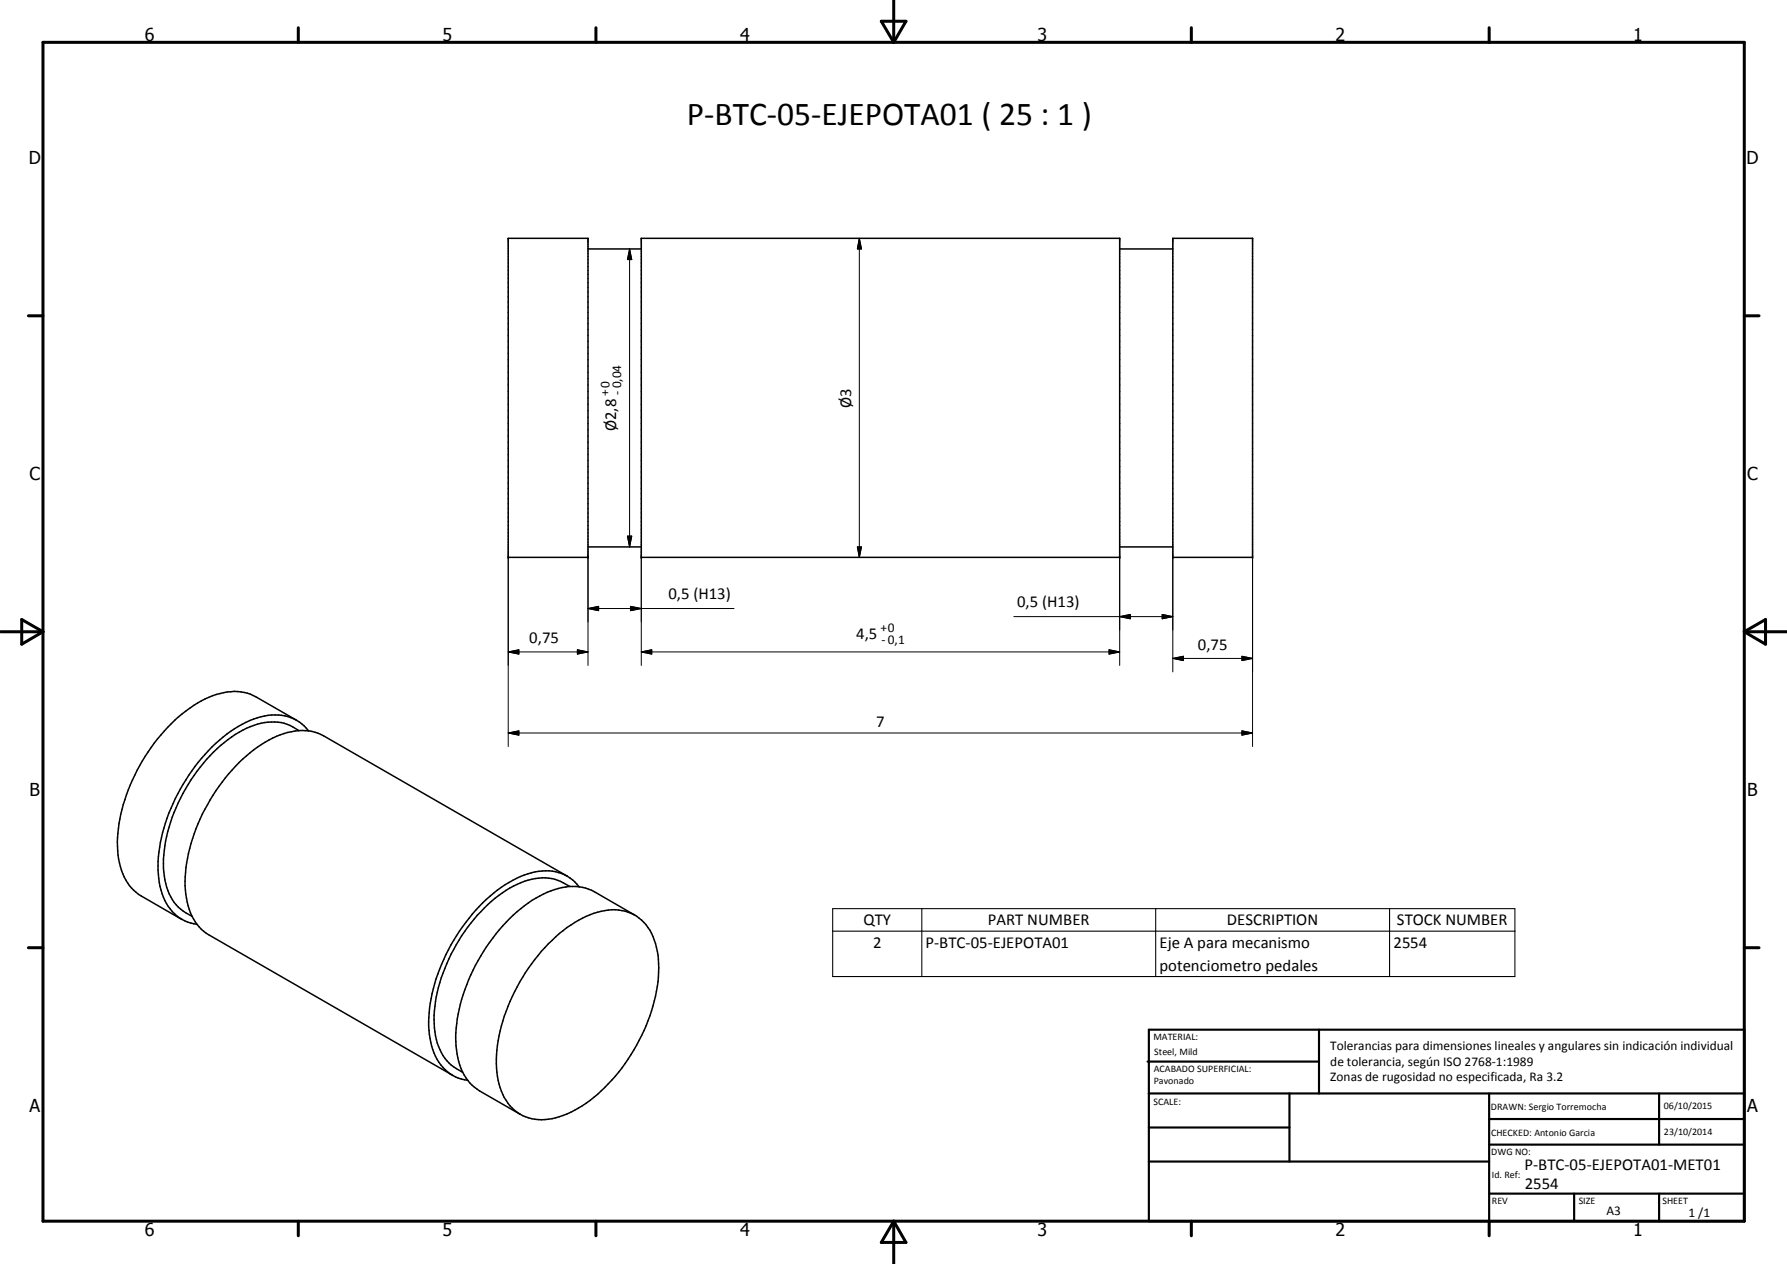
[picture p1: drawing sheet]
<svg xmlns="http://www.w3.org/2000/svg" width="420mm" height="297mm" viewBox="0 0 420 297" stroke-linecap="round" stroke-linejoin="round" font-family="sans-serif">
<g fill="#000">
<circle cx="119.5" cy="131" r=".18"/>
<circle cx="138.2" cy="131" r=".18"/>
<circle cx="150.8" cy="131" r=".18"/>
<circle cx="263.3" cy="131" r=".18"/>
<circle cx="275.7" cy="131" r=".18"/>
<circle cx="294.5" cy="131" r=".18"/>
</g>
<g fill="none" stroke="#000" stroke-width=".35">
<path d="M119.5 56h18.7v75h-18.7zM138.2 58.5h12.6M150.8 56h112.5v75h-112.5zM263.3 58.5h12.4M275.7 56h18.8v75h-18.8zM138.2 128.5h12.6M263.3 128.5h12.4M69.7 169.2l-9.6-5.5a11.8 11.8 0 0 0-10.1-.2 35.4 35.4 0 0 0-16.5 15.3 37.9 37.9 0 0 0-5.8 21.1 12.8 12.8 0 0 0 5.5 10.7l9.5 5.5M70.3 171.7a11.6 11.6 0 0 0-12.4-.5 35.1 35.1 0 0 0-14.9 15.3 34.2 34.2 0 0 0-4.5 18.4 11.7 11.7 0 0 0 6.7 10.4M72.5 171.7a10.3 10.3 0 0 0-12-3 31 31 0 0 0-14.7 11.4 45.4 45.4 0 0 0-8.1 17.9 20.7 20.7 0 0 0 1.9 15 9.4 9.4 0 0 0 6.7 4.2M133.4 205.9l-57.3-33a12.2 12.2 0 0 0-11 .1 36.1 36.1 0 0 0-16.3 16.1 35.7 35.7 0 0 0-5.1 21 12.3 12.3 0 0 0 5.4 9.6l57.3 33M133.4 205.9a12.8 12.8 0 0 0-12 .5 36.8 36.8 0 0 0-14.7 14.6 36.4 36.4 0 0 0-5.7 22.1 12.2 12.2 0 0 0 5.5 9.6l1.3 .7 2.2 .5"/>
<path d="M133.4 205.9l1.2 .9 1.6 1.6M134 208.3a11.3 11.3 0 0 0-11.5-.9 33.8 33.8 0 0 0-15.8 15.7 33.6 33.6 0 0 0-4.6 18.5 11.8 11.8 0 0 0 5.2 9.5l1.5 .9M136.2 208.4l2.9 .8 10.2 5.9M136.2 208.4a17.6 17.6 0 0 0-11.1 3.2 43 43 0 0 0-17.9 31.1 16.5 16.5 0 0 0 3.3 11.8l2.3 1.9 9.5 5.5M128.9 221.8a24.9 24.9 0 0 1 14.1-7.9 9.8 9.8 0 0 1 10.8 7 25.4 25.4 0 0 1-.3 15.5 43.3 43.3 0 0 1-16.6 23.4 16.3 16.3 0 0 1-11.9 3.1 10.4 10.4 0 0 1-7.7-8.1 29.9 29.9 0 0 1 2.2-18.3 45.1 45.1 0 0 1 9.4-14.7z"/>
</g>
<g fill="none" stroke="#000" stroke-width=".71">
<path d="M10.1 9.9h400v277.1h-400zM70.1 6.5v3.4M140.1 6.5v3.4M207.2 5h5.8l-2.9 4.9zM210.1 0v9.9M280.1 6.5v3.4M350.1 6.5v3.4M6.7 74.2h3.4M410.1 74.2h3.5M.1 148.5h10M5.1 145.6l5 2.9-5 2.9zM410.1 148.5h10"/>
<path d="M410.1 148.5l5-2.9v5.8zM6.7 222.7h3.4M410.1 222.7h3.5M70.1 287v3.4M140.1 287v3.4M210.1 287v10M210.1 287l2.9 5h-5.8zM280.1 287v3.4M350.1 287v3.4"/>
</g>
<g fill="none" stroke="#000" stroke-width=".51">
<path d="M269.8 249.5h40.3M270.1 242h140v45h-140zM270.1 257h140M303.2 257v16M310.1 242v15M350.1 257v30M390.1 257v12M270.1 265h33.1M270.1 273h80M350.1 269h60M350.1 263h60M350.1 280.5h60"/>
<path d="M370.1 280.5v6.5M390.1 280.5v6.5"/>
</g>
<path d="M195.8 213.5h160.4v16h-160.4zM195.8 218.8h160.4M216.7 213.5v16M271.7 213.5v16M326.7 213.5v16" fill="none" stroke="#000" stroke-width=".25"/>
<g fill="none" stroke="#000" stroke-width=".24">
<path d="M148 58.5l.5 2.5h-1zM148 58.5v70M202 56l.6 2.5h-1zM202 56v75M119.5 131v44.4M138.2 131v25.4M147.5 126h1l-.5 2.5zM150.8 131v25.4M201.6 128.5h1l-.6 2.5zM263.3 131v25.4M275.7 131v26.9M294.5 131v44.4"/>
<path d="M119.5 153.2l2.5-.5v1zM119.5 153.2h18.7M135.8 152.7l2.4 .5-2.4 .5zM138.2 143l2.5-.5v1zM138.2 143h34.4M148.2 142.5l2.6 .5-2.6 .5zM150.8 153.2l2.4-.5v1zM150.8 153.2h112.5M238.4 144.9h37.3M260.8 152.7l2.5 .5-2.5 .5zM263.3 144.9l2.5-.5v1zM273.3 144.4l2.4 .5-2.4 .5z"/>
<path d="M275.7 154.7l2.5-.5v1zM275.7 154.7h18.8M292 154.2l2.5 .5-2.5 .5zM119.5 172.3l2.5-.6v1.1zM119.5 172.3h175M292 171.7l2.5 .6-2.5 .5z"/>
</g>
<g fill="#000">
<path d="M202 56l.6 2.5h-1zM148 58.5l.5 2.5h-1zM147.5 126h1l-.5 2.5zM201.6 128.5h1l-.6 2.5zM119.5 153.2l2.5-.5v1zM135.8 152.7l2.4 .5-2.4 .5zM138.2 143l2.5-.5v1zM148.2 142.5l2.6 .5-2.6 .5zM150.8 153.2l2.4-.5v1zM260.8 152.7l2.5 .5-2.5 .5zM263.3 144.9l2.5-.5v1zM273.3 144.4l2.4 .5-2.4 .5z"/>
<path d="M275.7 154.7l2.5-.5v1zM292 154.2l2.5 .5-2.5 .5zM119.5 172.3l2.5-.6v1.1zM292 171.7l2.5 .6-2.5 .5z"/>
</g>
<text font-size="7.9" x="161.5" y="29.3">P-BTC-05-EJEPOTA01 ( 25 : 1 )</text>
<g font-size="4.2">
<text x="34" y="9.6">6</text>
<text x="104" y="9.6">5</text>
<text x="174" y="9.6">4</text>
<text x="244" y="9.6">3</text>
<text x="314" y="9.6">2</text>
<text x="384" y="9.6">1</text>
<text x="6.8" y="38.7">D</text>
<text x="410.6" y="38.7">D</text>
<text x="7" y="112.9">C</text>
<text x="410.8" y="112.9">C</text>
<text x="7" y="187.1">B</text>
<text x="410.8" y="187.1">B</text>
<text x="7" y="261.4">A</text>
<text x="410.8" y="261.4">A</text>
<text x="34" y="290.4">6</text>
<text x="104" y="290.4">5</text>
<text x="174" y="290.4">4</text>
<text x="244" y="290.4">3</text>
<text x="314" y="290.4">2</text>
<text x="384" y="290.4">1</text>
</g>
<g font-size="3.9">
<text x="200.1" y="95.8" transform="rotate(-90 200.1 95.8)">Ø3</text>
<text x="144.9" y="101.3" transform="rotate(-90 144.9 101.3)">Ø2,8</text>
<text x="157.2" y="140.8">0,5 (H13)</text>
<text x="239.1" y="142.7">0,5 (H13)</text>
<text x="124.4" y="151.2">0,75</text>
<text x="201.3" y="150.1">4,5</text>
<text x="281.6" y="152.7">0,75</text>
<text x="206" y="170.7">7</text>
<text x="203.1" y="217.5">QTY</text>
<text x="232.3" y="217.4">PART NUMBER</text>
<text x="288.5" y="217.5">DESCRIPTION</text>
<text x="328.5" y="217.5">STOCK NUMBER</text>
<text x="205.3" y="222.8">2</text>
<text x="217.6" y="222.8">P-BTC-05-EJEPOTA01</text>
<text x="272.6" y="222.8">Eje A para mecanismo</text>
<text x="327.6" y="222.8">2554</text>
<text x="272.6" y="228.1">potenciometro pedales</text>
<text x="358.5" y="275">P-BTC-05-EJEPOTA01-MET01</text>
<text x="358.5" y="279.4">2554</text>
</g>
<g font-size="3.1">
<text x="143.2" y="93" transform="rotate(-90 143.2 93)">+0</text>
<text x="146" y="92.8" transform="rotate(-90 146 92.8)">-0,04</text>
<text x="207" y="148.4">+0</text>
<text x="207.3" y="151.3">-0,1</text>
<text x="312.7" y="246.8">Tolerancias para dimensiones lineales y angulares sin indicación individual</text>
<text x="312.7" y="250.4">de tolerancia, según ISO 2768-1:1989</text>
<text x="312.7" y="254">Zonas de rugosidad no especificada, Ra 3.2</text>
<text x="377.7" y="285.6">A3</text>
<text x="397" y="285.9">1 /1</text>
</g>
<g font-size="2.4">
<text x="271.2" y="244.4">MATERIAL:</text>
<text x="271.3" y="252">ACABADO SUPERFICIAL:</text>
<text x="271.4" y="247.9">Steel, Mild</text>
<text x="271.3" y="254.6">Pavonado</text>
<text x="271.2" y="259.7">SCALE:</text>
<text x="350.6" y="260.8">DRAWN: Sergio Torremocha</text>
<text x="391.2" y="260.6">06/10/2015</text>
<text x="350.6" y="267">CHECKED: Antonio Garcia</text>
<text x="391.2" y="266.7">23/10/2014</text>
<text x="350.6" y="271.4">DWG NO:</text>
<text x="350.8" y="276.9">Id. Ref:</text>
<text x="350.8" y="282.8">REV</text>
<text x="371.2" y="282.9">SIZE</text>
<text x="390.9" y="282.9">SHEET</text>
</g>
</svg>
